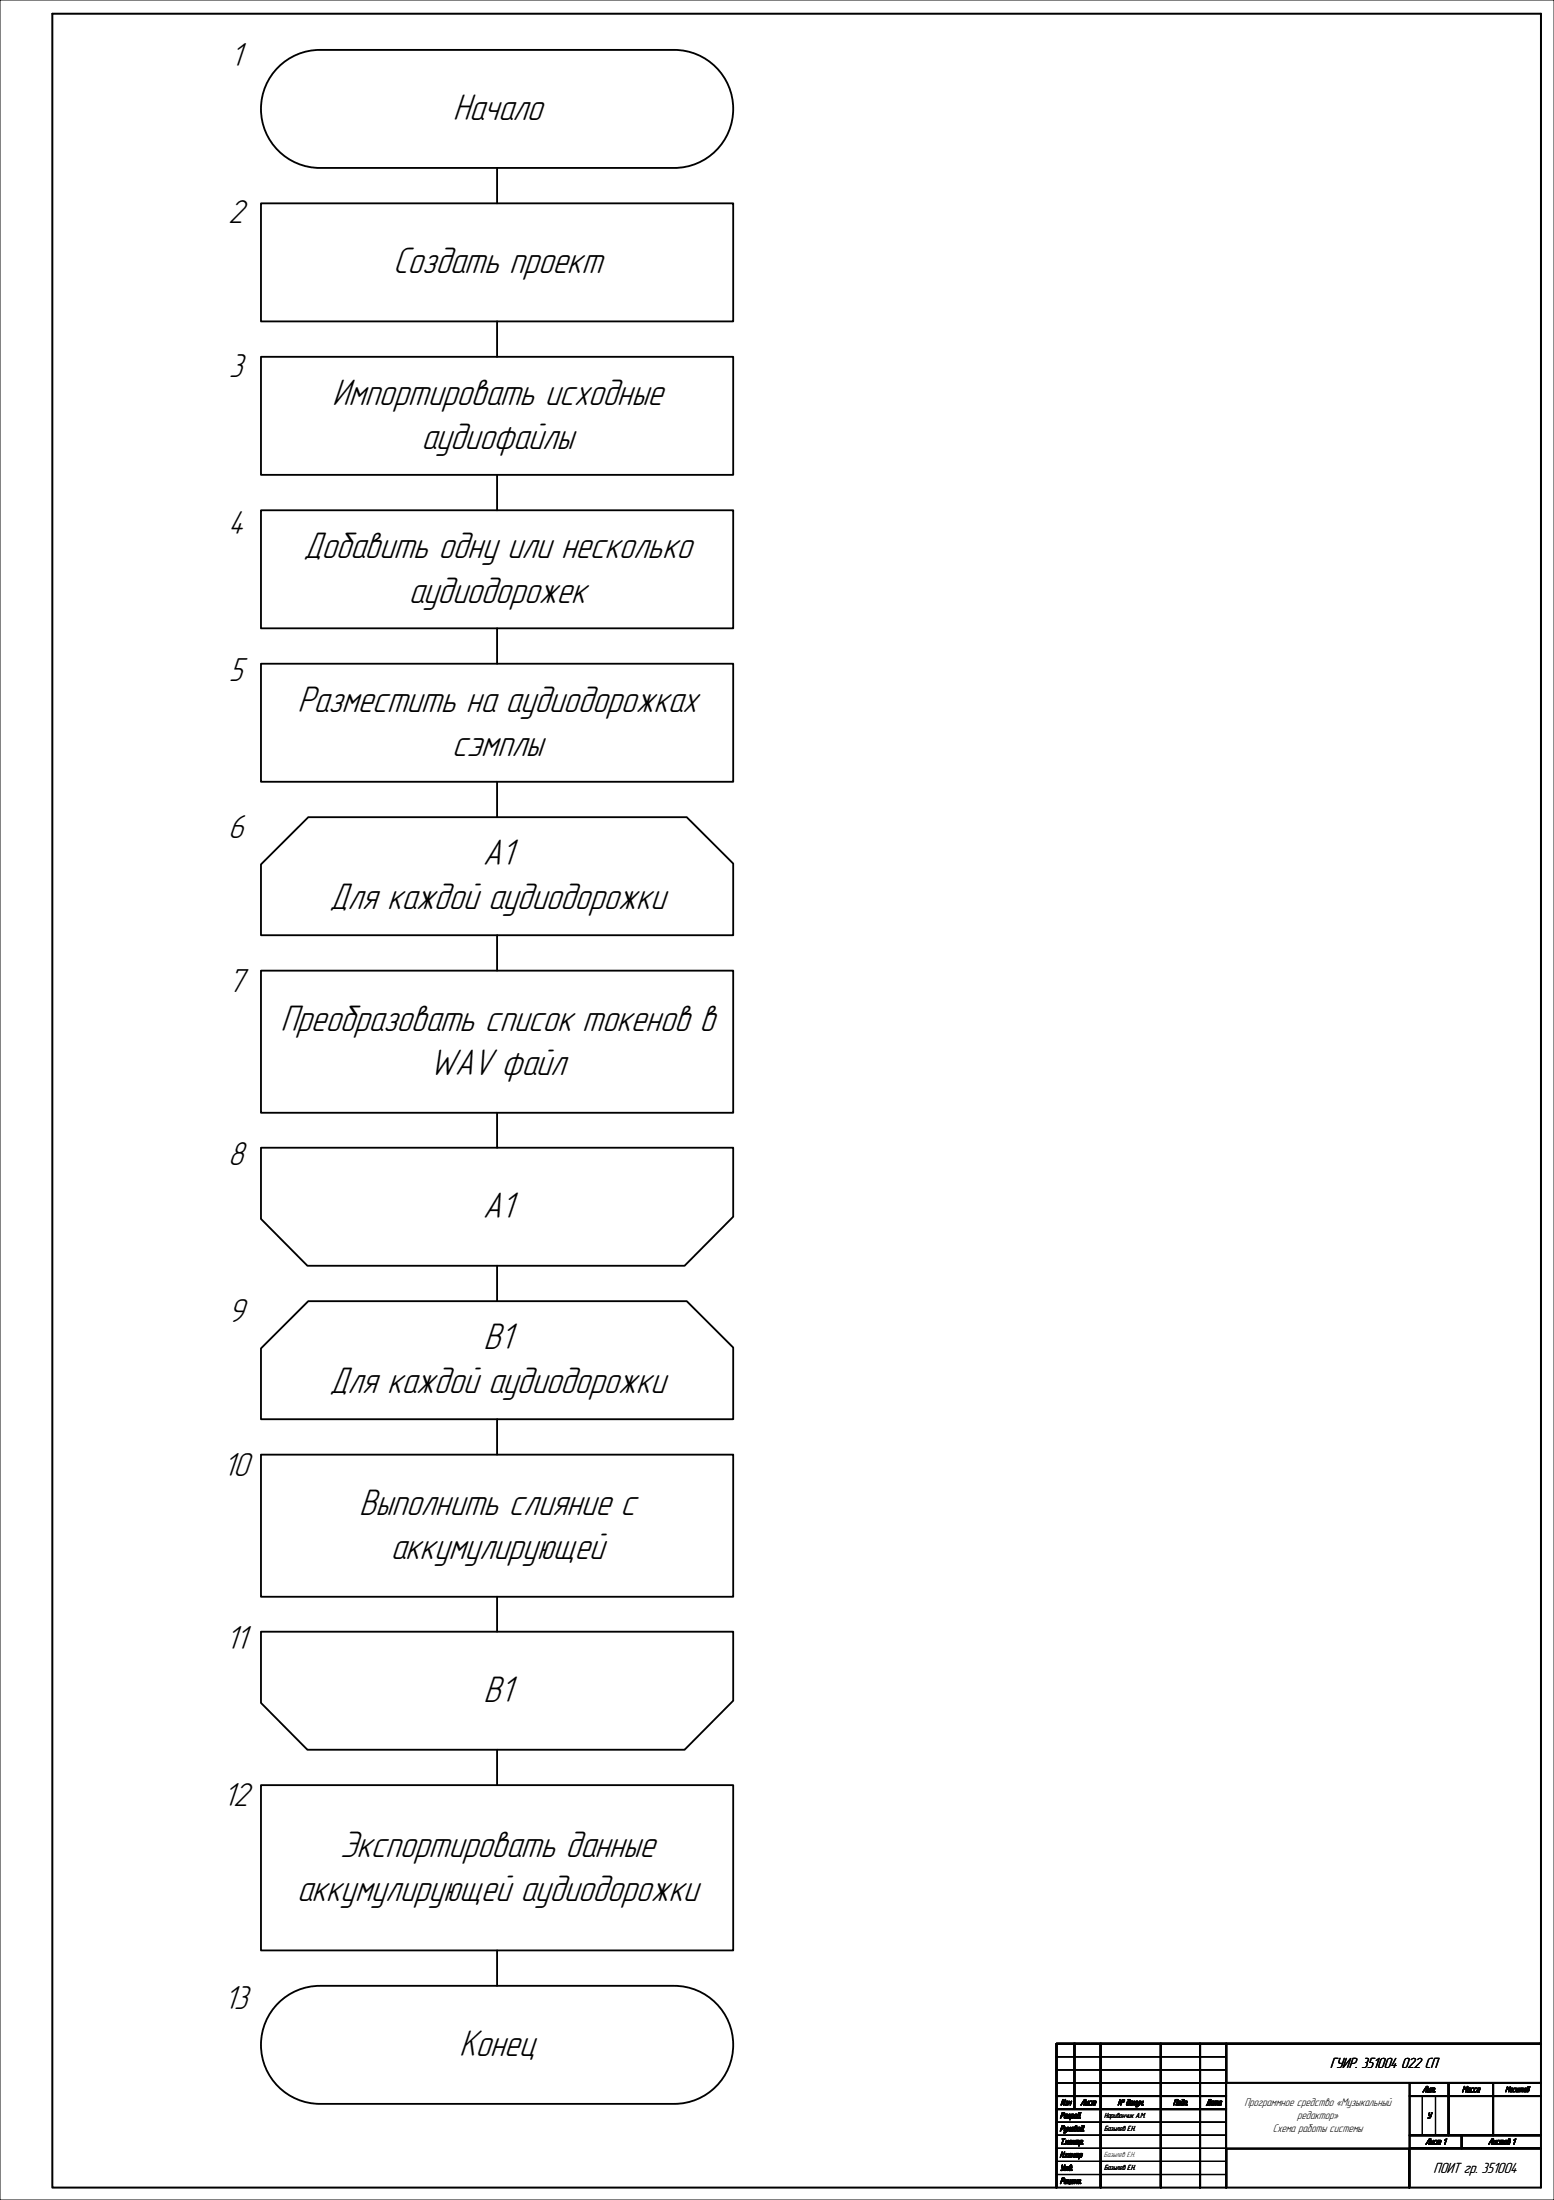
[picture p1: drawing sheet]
<svg xmlns="http://www.w3.org/2000/svg" width="594mm" height="841mm" viewBox="0 0 594 841" stroke-linecap="round" stroke-linejoin="round" font-family="sans-serif">
<path d="M0 0h594v841h-594z" fill="none" stroke="#000" stroke-width=".38"/>
<path d="M20 5.2h569v831h-569z" fill="none" stroke="#000" stroke-width=".76"/>
<path d="M468.6 796.2h70v25h-70z" fill-rule="evenodd" fill="#fff"/>
<g fill="none" stroke="#000" stroke-width=".76">
<path d="M410.7 781.3v24.9M420.7 781.3v54.9M443.7 781.3v54.9M458.7 781.3v54.9M468.7 781.3v54.9M468.7 796.3h120M538.7 796.3v39.9M553.7 796.3v19.9M570.7 796.3v19.9M588.8 781.3h-185v54.9M403.7 806.2h65M403.7 801.3h65"/>
<path d="M538.7 801.3h50M538.7 816.2h50M558.7 816.2v5.1M468.7 821.2h120"/>
</g>
<path d="M403.7 796.3h65M403.7 791.2h65M403.7 786.2h65M403.7 811.2h65M403.7 816.2h65M543.7 801.3v15M548.7 801.3v15M403.7 821.2h65M403.7 826.2h65M403.7 831.2h65" fill="none" stroke="#000" stroke-width=".42"/>
<path d="M468.6 796.2h70v25h-70z" fill-rule="evenodd" fill="#fff"/>
<g fill="none" stroke="#000" stroke-width=".76">
<path d="M410.7 781.3v24.9M420.7 781.3v54.9M443.7 781.3v54.9M458.7 781.3v54.9M468.7 781.3v54.9M468.7 796.3h120M538.7 796.3v39.9M553.7 796.3v19.9M570.7 796.3v19.9M588.8 781.3h-185v54.9M403.7 806.2h65M403.7 801.3h65"/>
<path d="M538.7 801.3h50M538.7 816.2h50M558.7 816.2v5.1M468.7 821.2h120"/>
</g>
<path d="M403.7 796.3h65M403.7 791.2h65M403.7 786.2h65M403.7 811.2h65M403.7 816.2h65M543.7 801.3v15M548.7 801.3v15M403.7 821.2h65M403.7 826.2h65M403.7 831.2h65" fill="none" stroke="#000" stroke-width=".42"/>
<path d="M468.6 796.2h70v25h-70z" fill-rule="evenodd" fill="#fff"/>
<g fill="none" stroke="#000" stroke-width=".76">
<path d="M410.7 781.3v24.9M420.7 781.3v54.9M443.7 781.3v54.9M458.7 781.3v54.9M468.7 781.3v54.9M468.7 796.3h120M538.7 796.3v39.9M553.7 796.3v19.9M570.7 796.3v19.9M588.8 781.3h-185v54.9M403.7 806.2h65M403.7 801.3h65"/>
<path d="M538.7 801.3h50M538.7 816.2h50M558.7 816.2v5.1M468.7 821.2h120"/>
</g>
<path d="M403.7 796.3h65M403.7 791.2h65M403.7 786.2h65M403.7 811.2h65M403.7 816.2h65M543.7 801.3v15M548.7 801.3v15M403.7 821.2h65M403.7 826.2h65M403.7 831.2h65" fill="none" stroke="#000" stroke-width=".42"/>
<path d="M468.6 796.2h70v25h-70z" fill-rule="evenodd" fill="#fff"/>
<g fill="none" stroke="#000" stroke-width=".76">
<path d="M410.7 781.3v24.9M420.7 781.3v54.9M443.7 781.3v54.9M458.7 781.3v54.9M468.7 781.3v54.9M468.7 796.3h120M538.7 796.3v39.9M553.7 796.3v19.9M570.7 796.3v19.9M588.8 781.3h-185v54.9M403.7 806.2h65M403.7 801.3h65"/>
<path d="M538.7 801.3h50M538.7 816.2h50M558.7 816.2v5.1M468.7 821.2h120"/>
</g>
<path d="M403.7 796.3h65M403.7 791.2h65M403.7 786.2h65M403.7 811.2h65M403.7 816.2h65M543.7 801.3v15M548.7 801.3v15M403.7 821.2h65M403.7 826.2h65M403.7 831.2h65" fill="none" stroke="#000" stroke-width=".42"/>
<path d="M468.6 796.2h70v25h-70z" fill-rule="evenodd" fill="#fff"/>
<g fill="none" stroke="#000" stroke-width=".76">
<path d="M410.7 781.3v24.9M420.7 781.3v54.9M443.7 781.3v54.9M458.7 781.3v54.9M468.7 781.3v54.9M468.7 796.3h120M538.7 796.3v39.9M553.7 796.3v19.9M570.7 796.3v19.9M588.8 781.3h-185v54.9M403.7 806.2h65M403.7 801.3h65"/>
<path d="M538.7 801.3h50M538.7 816.2h50M558.7 816.2v5.1M468.7 821.2h120"/>
</g>
<path d="M403.7 796.3h65M403.7 791.2h65M403.7 786.2h65M403.7 811.2h65M403.7 816.2h65M543.7 801.3v15M548.7 801.3v15M403.7 821.2h65M403.7 826.2h65M403.7 831.2h65" fill="none" stroke="#000" stroke-width=".42"/>
<path d="M107 25.1a22.5 22.5 0 0 1 15.3-6h135.4a22.6 22.6 0 0 1 22.6 22.5 22.6 22.6 0 0 1-22.6 22.6h-135.4a22.6 22.6 0 0 1-21-14.4 22.6 22.6 0 0 1 5.7-24.7z" fill-rule="evenodd" fill="#fff"/>
<path d="M107 25.1a22.5 22.5 0 0 1 15.3-6h135.4a22.6 22.6 0 0 1 22.6 22.5 22.6 22.6 0 0 1-22.6 22.6h-135.4a22.6 22.6 0 0 1-21-14.4 22.6 22.6 0 0 1 5.7-24.7z" fill="none" stroke="#000" stroke-width=".71"/>
<path d="M99.8 77.7h180.5v45.2h-180.5z" fill-rule="evenodd" fill="#fff"/>
<path d="M99.8 77.7h180.5v45.2h-180.5z" fill="none" stroke="#000" stroke-width=".71"/>
<path d="M99.8 136.4h180.5v45.1h-180.5z" fill-rule="evenodd" fill="#fff"/>
<path d="M99.8 136.4h180.5v45.1h-180.5z" fill="none" stroke="#000" stroke-width=".71"/>
<path d="M99.8 195.1h180.5v45.1h-180.5z" fill-rule="evenodd" fill="#fff"/>
<path d="M99.8 195.1h180.5v45.1h-180.5z" fill="none" stroke="#000" stroke-width=".71"/>
<path d="M99.8 253.7h180.5v45.1h-180.5z" fill-rule="evenodd" fill="#fff"/>
<path d="M99.8 253.7h180.5v45.1h-180.5z" fill="none" stroke="#000" stroke-width=".71"/>
<path d="M99.8 330.4l18-18h144.7l17.8 17.7v27.4h-180.5z" fill-rule="evenodd" fill="#fff"/>
<path d="M99.8 330.4l18-18h144.7l17.8 17.7v27.4h-180.5z" fill="none" stroke="#000" stroke-width=".71"/>
<g fill="#fff">
<path d="M125.9 318h128.2v33.9h-128.2z" fill-rule="evenodd"/>
<path d="M99.8 371h180.5v54.4h-180.5z" fill-rule="evenodd"/>
</g>
<path d="M99.8 371h180.5v54.4h-180.5z" fill="none" stroke="#000" stroke-width=".71"/>
<path d="M99.8 438.7h180.5v26.4l-18.6 18.8h-144.2l-17.7-17.9z" fill-rule="evenodd" fill="#fff"/>
<path d="M99.8 438.7h180.5v26.4l-18.6 18.8h-144.2l-17.7-17.9z" fill="none" stroke="#000" stroke-width=".71"/>
<g fill="#fff">
<path d="M184.5 452.8h11v17h-11z" fill-rule="evenodd"/>
<path d="M99.8 515.5l18-18.1h144.7l17.8 17.7v27.4h-180.5z" fill-rule="evenodd"/>
</g>
<path d="M99.8 515.5l18-18.1h144.7l17.8 17.7v27.4h-180.5z" fill="none" stroke="#000" stroke-width=".71"/>
<g fill="#fff">
<path d="M125.9 503h128.2v33.9h-128.2z" fill-rule="evenodd"/>
<path d="M99.8 556.1h180.5v54.3h-180.5z" fill-rule="evenodd"/>
</g>
<path d="M99.8 556.1h180.5v54.3h-180.5z" fill="none" stroke="#000" stroke-width=".71"/>
<path d="M99.8 623.7h180.5v26.4l-18.6 18.8h-144.2l-17.7-17.9z" fill-rule="evenodd" fill="#fff"/>
<path d="M99.8 623.7h180.5v26.4l-18.6 18.8h-144.2l-17.7-17.9z" fill="none" stroke="#000" stroke-width=".71"/>
<g fill="#fff">
<path d="M184.8 637.8h10.4v17h-10.4z" fill-rule="evenodd"/>
<path d="M99.8 682.4h180.5v63.2h-180.5z" fill-rule="evenodd"/>
</g>
<path d="M99.8 682.4h180.5v63.2h-180.5z" fill="none" stroke="#000" stroke-width=".71"/>
<path d="M107 765.1a22.5 22.5 0 0 1 15.3-6h135.4a22.6 22.6 0 0 1 22.6 22.6 22.6 22.6 0 0 1-22.6 22.5h-135.4a22.6 22.6 0 0 1-21-14.3 22.6 22.6 0 0 1 5.7-24.8z" fill-rule="evenodd" fill="#fff"/>
<g fill="none" stroke="#000" stroke-width=".71">
<path d="M190 64.2v13.5M190 122.9v13.5M190 181.5v13.6M190 240.2v13.5M190 298.8v13.6M190 357.5v13.6M190 425.4v13.3M190 483.9v13.5M190 542.5v13.6M190 610.4v13.3M190 668.9v13.5M190 745.6v13.5"/>
<path d="M107 765.1a22.5 22.5 0 0 1 15.3-6h135.4a22.6 22.6 0 0 1 22.6 22.6 22.6 22.6 0 0 1-22.6 22.5h-135.4a22.6 22.6 0 0 1-21-14.3 22.6 22.6 0 0 1 5.7-24.8z"/>
</g>
<g fill="#fff">
<path d="M88.1 13.9h3.8v15.2h-3.8z" fill-rule="evenodd"/>
<path d="M87.2 73.9h5.6v15.2h-5.6z" fill-rule="evenodd"/>
<path d="M87.5 132.6h5v15.3h-5z" fill-rule="evenodd"/>
<path d="M87.2 192.6h5.6v15.3h-5.6z" fill-rule="evenodd"/>
<path d="M87.5 248.9h5v15.2h-5z" fill-rule="evenodd"/>
<path d="M87.2 308.9h5.6v15.2h-5.6z" fill-rule="evenodd"/>
<path d="M87.2 367.6h5.6v15.3h-5.6z" fill-rule="evenodd"/>
<path d="M87.2 433.9h5.6v15.2h-5.6z" fill-rule="evenodd"/>
<path d="M87.2 493.9h5.6v15.2h-5.6z" fill-rule="evenodd"/>
<path d="M85.3 552.6h9.3v15.3h-9.3z" fill-rule="evenodd"/>
<path d="M86.3 618.9h7.4v15.2h-7.4z" fill-rule="evenodd"/>
<path d="M85.3 678.9h9.3v15.2h-9.3z" fill-rule="evenodd"/>
<path d="M85.7 756.4h8.6v15.2h-8.6z" fill-rule="evenodd"/>
</g>
<g font-size="14.9">
<text x="173.1" y="45.9">Начало</text>
<text x="150.2" y="104.5">Создать проект</text>
<text x="127" y="154.7">Импортировать исходные</text>
<text x="161.1" y="171.7">аудиофайлы</text>
<text x="115.9" y="213.4">Добавить одну или несколько</text>
<text x="156.3" y="230.3">аудиодорожек</text>
<text x="113.7" y="272.1">Разместить на аудиодорожках</text>
<text x="172.8" y="289">сэмплы</text>
<text x="184.5" y="330.7">А1</text>
<text x="125.9" y="347.7">Для каждой аудиодорожки</text>
<text x="107.2" y="394">Преобразовать список токенов в</text>
<text x="164.2" y="410.9">WAV файл</text>
<text x="184.5" y="465.6">А1</text>
<text x="184.8" y="515.8">B1</text>
<text x="125.9" y="532.7">Для каждой аудиодорожки</text>
<text x="137.3" y="579">Выполнить слияние с</text>
<text x="149.4" y="596">аккумулирующей</text>
<text x="184.8" y="650.6">B1</text>
<text x="130.1" y="709.8">Экспортировать данные</text>
<text x="113.5" y="726.7">аккумулирующей аудиодорожки</text>
<text x="175.5" y="786">Конец</text>
</g>
<g font-size="13.4">
<text x="88.1" y="25.3">1</text>
<text x="87.2" y="85.3">2</text>
<text x="87.5" y="144.1">3</text>
<text x="87.2" y="204.1">4</text>
<text x="87.5" y="260.3">5</text>
<text x="87.2" y="320.3">6</text>
<text x="87.2" y="379.1">7</text>
<text x="87.2" y="445.3">8</text>
<text x="87.2" y="505.3">9</text>
<text x="85.4" y="564.1">10</text>
<text x="86.3" y="630.3">11</text>
<text x="85.4" y="690.3">12</text>
<text x="85.7" y="767.8">13</text>
</g>
<g font-size="5.9">
<text x="508.4" y="790.5">ГУИР. 351004 022 СП</text>
<text x="547.9" y="830.5">ПОИТ гр. 351004</text>
</g>
<g font-size="4.5">
<text x="475.6" y="805">Программное средство «Музыкальный</text>
<text x="486.5" y="815.1">Схема работы системы</text>
<text x="495.8" y="810.1">редактор»</text>
</g>
<g font-size="3.3">
<text x="543.7" y="799.7">Лит.</text>
<text x="558.8" y="799.7">Масса</text>
<text x="405.1" y="809.7">Разраб.</text>
<text x="405.3" y="804.7">Изм</text>
<text x="413" y="804.7">Лист</text>
<text x="427.2" y="804.7">№ докум.</text>
<text x="448.4" y="804.7">Подп.</text>
<text x="461" y="804.7">Дата</text>
<text x="545.5" y="809.7">У</text>
<text x="405.1" y="814.7">Руковод.</text>
<text x="405.1" y="819.7">Т.контр.</text>
<text x="544.8" y="819.7">Лист 1</text>
<text x="568.8" y="819.7">Листов 1</text>
<text x="405" y="824.7">Н.контр</text>
<text x="405.1" y="829.7">Утв.</text>
<text x="405.1" y="834.7">Реценз.</text>
</g>
<g font-size="3">
<text x="575.4" y="799.6">Масштаб</text>
<text x="422" y="809.6">Наривончик А.М.</text>
<text x="422" y="814.6">Базылев Е.Н.</text>
<text x="421.9" y="824.6">Базылев Е.Н.</text>
<text x="422" y="829.6">Базылев Е.Н.</text>
</g>
</svg>
